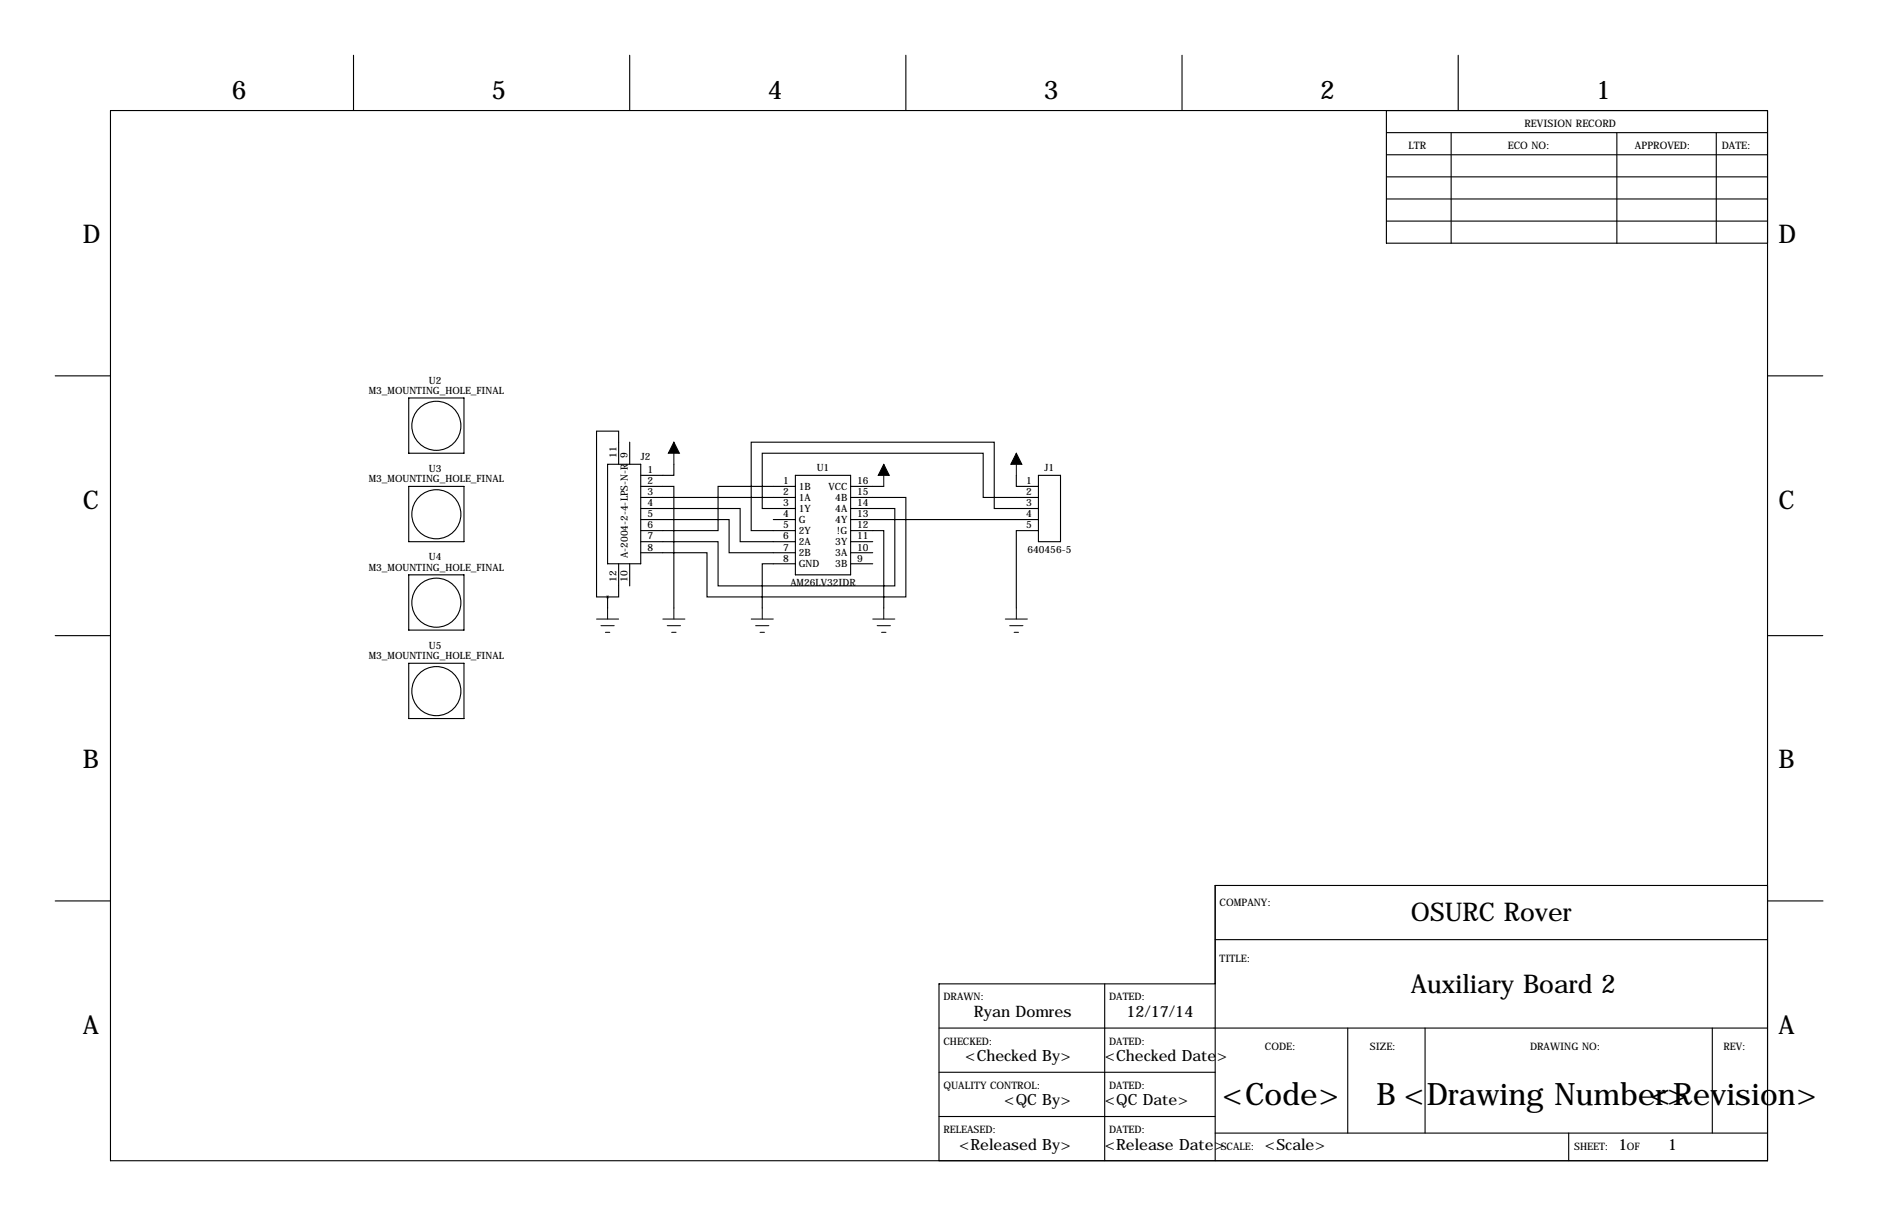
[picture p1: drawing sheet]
<svg xmlns="http://www.w3.org/2000/svg" width="432mm" height="279mm" viewBox="0 0 432 279" stroke-linecap="round" stroke-linejoin="round" font-family="sans-serif">
<g fill="none" stroke="#000" stroke-width=".25">
<path d="M81.3 12.7v12.7M144.8 12.7v12.7M208.3 12.7v12.7M271.8 12.7v12.7M335.3 12.7v12.7M25.4 25.4h381v241.3h-381zM318.8 30.5h87.6M318.8 35.6h87.6M318.8 25.4v30.5h87.6M333.7 30.5v25.4M371.8 30.5v25.4M394.6 30.5v25.4"/>
<path d="M318.8 45.7h87.6M318.8 50.8h87.6M318.8 40.6h87.6M12.7 86.4h12.7M94 91.4h12.7v12.7h-12.7zM406.4 86.4h12.7M94 111.8h12.7v12.7h-12.7zM139.7 106.7h7.6v22.8h-7.6zM142.2 106.7v-7.6h-5v38.1h2.5M144.8 101.6v5.1M147.3 116.8h22.9v7.7h12.7M147.3 119.4h20.3v7.6h15.3"/>
<path d="M147.3 111.8h7.6v27.9M147.3 114.3h35.6M154.9 106.7v2.5h-7.6M177.8 119.4h5.1M182.9 111.8h-17.8v10.1h-17.8M182.9 109.2h12.7v22.9h-12.7zM195.6 116.8h10.1v17.8h-40.6v-10.1h-17.8M195.6 114.3h12.7v22.9h-45.7v-10.2h-15.3M195.6 111.8h7.6M195.6 119.4h43.2M233.7 109.2v2.6h5.1M238.8 114.3h-12.7v-10.2h-50.8v12.7h7.6"/>
<path d="M238.8 116.8h-10.2v-15.2h-55.9v20.3h10.2M238.8 109.2h5v15.3h-5zM94 132.1h12.7v12.7h-12.7zM139.7 137.2v2.5M142.2 129.5v7.7h-2.5M144.8 129.5v5.1M182.9 129.5h-7.6v10.2M195.6 121.9h7.6v17.8M195.6 124.5h5.1M195.6 127h5.1M195.6 129.5h5.1M238.8 121.9h-5.1v17.8"/>
<path d="M12.7 146h12.7M94 152.4h12.7v12.7h-12.7zM406.4 146h12.7M12.7 207h12.7M279.4 215.9h127M406.4 203.5h-127v63.2M406.5 207h12.7M215.9 236.2h190.5M254 226.1v40.6M279.4 226.1h-63.5v40.6M309.9 236.2v24.1M327.7 236.2v24.1"/>
<path d="M393.7 236.2v24.1M215.9 246.4h63.5M215.9 256.5h63.5M279.4 260.3h127M360.7 260.3v6.4"/>
<circle cx="100.3" cy="97.8" r="5.6"/>
<circle cx="100.3" cy="118.2" r="5.6"/>
<circle cx="100.3" cy="138.5" r="5.6"/>
<circle cx="100.3" cy="158.8" r="5.6"/>
</g>
<g fill="none" stroke="#000" stroke-width=".23">
<path d="M154.9 101.6v5.1M203.2 106.7v5.1M233.7 104.1v5.1M139.7 139.7v2.5M154.9 139.7v2.5M175.3 139.7v2.5M203.2 139.7v2.5M233.7 139.7v2.5M137.2 142.2h5M138.2 143.8h3M139.2 145.3h1M152.4 142.2h5.1"/>
<path d="M153.4 143.8h3.1M154.4 145.3h1M172.7 142.2h5.1M173.7 143.8h3.1M174.8 145.3h1M200.7 142.2h5M201.7 143.8h3M202.7 145.3h1M231.1 142.2h5.1M232.2 143.8h3M233.2 145.3h1"/>
</g>
<path d="M154.9 101.6l1.3 2.5h-2.5zM203.2 106.7l1.3 2.5h-2.6zM233.7 104.1l1.2 2.6h-2.5z" fill="#000" stroke="#000" stroke-width=".23"/>
<circle cx="139.7" cy="137.2" r=".02" fill="#000" stroke="#000" stroke-width=".63"/>
<g font-size="7.1">
<text x="281" y="254">&lt;Code&gt;</text>
<text x="316.5" y="254">B &lt;Drawing Number&gt;</text>
<text x="379.4" y="254">&lt;Revision&gt;</text>
</g>
<g font-size="5.9">
<text x="53.3" y="22.9">6</text>
<text x="113" y="22.9">5</text>
<text x="176.5" y="22.9">4</text>
<text x="240" y="22.9">3</text>
<text x="303.5" y="22.9">2</text>
<text x="367" y="22.9">1</text>
<text x="19" y="55.9">D</text>
<text x="408.9" y="55.9">D</text>
<text x="19" y="116.8">C</text>
<text x="408.9" y="116.8">C</text>
<text x="19" y="176.5">B</text>
<text x="408.9" y="176.5">B</text>
<text x="324.4" y="211.6">OSURC Rover</text>
<text x="324.4" y="228.1">Auxiliary Board 2</text>
<text x="19" y="237.5">A</text>
<text x="408.9" y="237.5">A</text>
</g>
<g font-size="3.6">
<text x="223.9" y="233.7">Ryan Domres</text>
<text x="259" y="233.7">12/17/14</text>
<text x="221.9" y="243.8">&lt;Checked By&gt;</text>
<text x="254" y="243.8">&lt;Checked Date&gt;</text>
<text x="230.9" y="254">&lt;QC By&gt;</text>
<text x="254" y="254">&lt;QC Date&gt;</text>
<text x="220.5" y="264.1">&lt;Released By&gt;</text>
<text x="254" y="264.1">&lt;Release Date&gt;</text>
<text x="290.8" y="264.1">&lt;Scale&gt;</text>
<text x="372.1" y="264.1">1</text>
<text x="383.5" y="264.1">1</text>
</g>
<g font-size="2.4">
<text x="350.5" y="29.2">REVISION RECORD</text>
<text x="323.8" y="34.3">LTR</text>
<text x="346.7" y="34.3">ECO NO:</text>
<text x="375.9" y="34.3">APPROVED:</text>
<text x="395.9" y="34.3">DATE:</text>
<text x="280.4" y="208.3">COMPANY:</text>
<text x="280.4" y="221">TITLE:</text>
<text x="216.9" y="229.9">DRAWN:</text>
<text x="255" y="229.9">DATED:</text>
<text x="216.9" y="240">CHECKED:</text>
<text x="255" y="240">DATED:</text>
<text x="290.8" y="241.3">CODE:</text>
<text x="315" y="241.3">SIZE:</text>
<text x="351.8" y="241.3">DRAWING NO:</text>
<text x="396.2" y="241.3">REV:</text>
<text x="216.9" y="250.2">QUALITY CONTROL:</text>
<text x="255" y="250.2">DATED:</text>
<text x="216.9" y="260.3">RELEASED:</text>
<text x="255" y="260.3">DATED:</text>
<text x="280.7" y="264.2">SCALE:</text>
<text x="361.9" y="264.2">SHEET:</text>
<text x="374" y="264.2">OF</text>
</g>
<g font-size="2.3">
<text x="98.6" y="88.1">U2</text>
<text x="84.8" y="90.5">M3_MOUNTING_HOLE_FINAL</text>
<text x="141.7" y="105.2" transform="rotate(-90 141.7 105.2)">11</text>
<text x="144.3" y="105.2" transform="rotate(-90 144.3 105.2)">9</text>
<text x="147.3" y="105.7">J2</text>
<text x="84.8" y="110.8">M3_MOUNTING_HOLE_FINAL</text>
<text x="98.6" y="108.5">U3</text>
<text x="148.8" y="108.7">1</text>
<text x="148.8" y="111.3">2</text>
<text x="148.8" y="113.8">3</text>
<text x="180" y="111.3">1</text>
<text x="180" y="113.8">2</text>
<text x="183.6" y="112.6">1B</text>
<text x="187.8" y="108.2">U1</text>
<text x="190.5" y="112.6">VCC</text>
<text x="197.1" y="111.3">16</text>
<text x="197.1" y="113.8">15</text>
<text x="235.9" y="111.3">1</text>
<text x="235.9" y="113.8">2</text>
<text x="240.2" y="108.2">J1</text>
<text x="148.8" y="116.3">4</text>
<text x="148.8" y="118.9">5</text>
<text x="180" y="116.3">3</text>
<text x="180" y="118.9">4</text>
<text x="183.6" y="115.1">1A</text>
<text x="183.6" y="117.6">1Y</text>
<text x="192.1" y="115.1">4B</text>
<text x="192.1" y="117.6">4A</text>
<text x="197.1" y="116.3">14</text>
<text x="197.1" y="118.9">13</text>
<text x="235.9" y="116.3">3</text>
<text x="235.9" y="118.9">4</text>
<text x="148.8" y="121.4">6</text>
<text x="148.8" y="124">7</text>
<text x="180" y="121.4">5</text>
<text x="180" y="124">6</text>
<text x="183.6" y="120.2">G</text>
<text x="183.6" y="122.7">2Y</text>
<text x="183.6" y="125.3">2A</text>
<text x="192.1" y="120.2">4Y</text>
<text x="192.1" y="125.3">3Y</text>
<text x="192.4" y="122.7">!G</text>
<text x="197.1" y="121.4">12</text>
<text x="197.1" y="124">11</text>
<text x="235.9" y="121.4">5</text>
<text x="84.8" y="131.2">M3_MOUNTING_HOLE_FINAL</text>
<text x="98.6" y="128.8">U4</text>
<text x="144.4" y="128.3" transform="rotate(-90 144.4 128.3)">A-2004-2-4-LPS-N-R</text>
<text x="148.8" y="126.5">8</text>
<text x="180" y="126.5">7</text>
<text x="180" y="129">8</text>
<text x="183.6" y="127.8">2B</text>
<text x="183.6" y="130.3">GND</text>
<text x="192.1" y="127.8">3A</text>
<text x="192.1" y="130.3">3B</text>
<text x="197.1" y="126.5">10</text>
<text x="197.1" y="129">9</text>
<text x="236.2" y="127.1">640456-5</text>
<text x="141.7" y="133.7" transform="rotate(-90 141.7 133.7)">12</text>
<text x="144.3" y="133.7" transform="rotate(-90 144.3 133.7)">10</text>
<text x="181.7" y="134.7">AM26LV32IDR</text>
<text x="98.6" y="149.1">U5</text>
<text x="84.8" y="151.5">M3_MOUNTING_HOLE_FINAL</text>
</g>
</svg>
